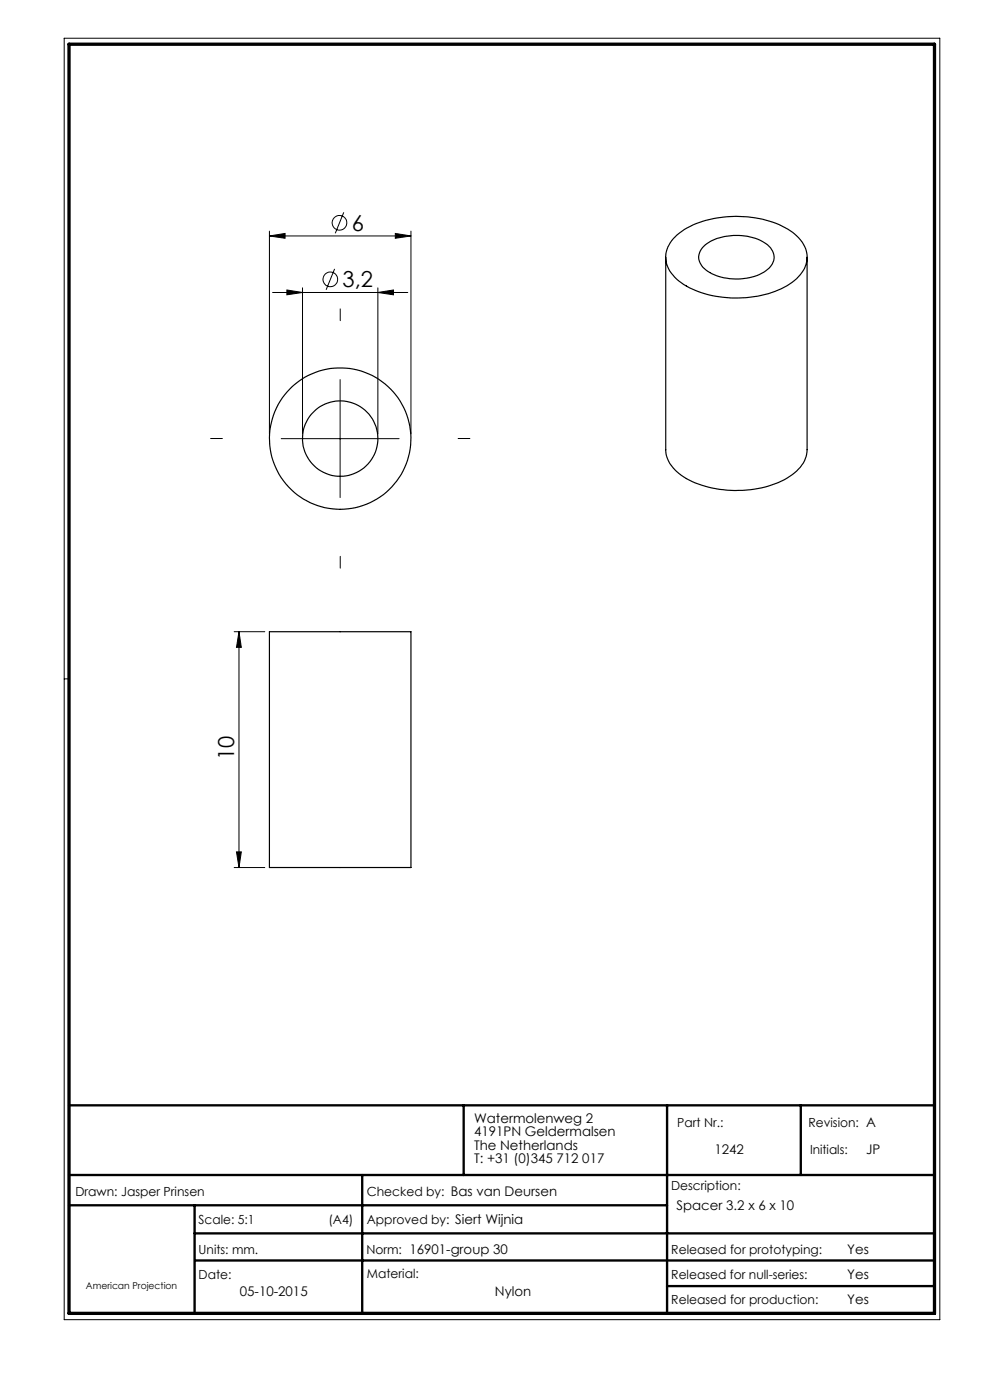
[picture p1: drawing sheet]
<svg xmlns="http://www.w3.org/2000/svg" width="210mm" height="297mm" viewBox="0 0 210 297" stroke-linecap="round" stroke-linejoin="round" font-family="sans-serif">
<g fill="none" stroke="#000" stroke-width=".21">
<path d="M13.6 8.1h185.8v271.9h-185.8zM57.1 50.1l3.4-.6v1zM57.1 49v43M57.1 50.1h30.1M71 57l-1.8 4.5M72.9 45l-1.8 4.5M83.9 49.5l3.3 .6-3.3 .4zM87.2 49v43M57.8 62.1h28.7M60.9 61.5l3.3 .6-3.3 .4zM64.2 61.1v30.9M80.2 62.1l3.3-.6v1z"/>
<path d="M80.2 61.1v30.9M59.7 93.1h25M72.1 80.5v25M49.7 134h6.5M50.7 134l.5 3.3h-1zM50.7 134v50M14.6 144h-1M49.7 184h6.5M50.2 180.7h1l-.5 3.3z"/>
<circle cx="70.1" cy="59.3" r="1.56"/>
<circle cx="72" cy="47.3" r="1.55"/>
</g>
<path d="M14.6 234.5h183.6M98.4 234.5v14.8M141.5 234.5v44.1M169.9 234.5v14.8M14.6 249.3h183.6M14.6 255.7h126.9M41.3 255.7v22.9M76.8 249.3v29.3M41.3 261.7h156.9M41.4 267.4h156.8M141.5 272.8h56.7" fill="none" stroke="#000" stroke-width=".5"/>
<path d="M14.6 9.4h183.6v269.2h-183.6z" fill="none" stroke="#000" stroke-width=".7"/>
<path d="M72.2 68v-2.5M47.2 93h-2.5M97.2 93h2.5M72.2 118v2.5" fill="none" stroke="#000" stroke-width=".21" stroke-dasharray="15.2 1.3 1.3 1.3"/>
<g fill="#000">
<path d="M60.9 61.5l3.3 .6-3.3 .4zM80.2 62.1l3.3-.6v1zM57.1 50.1l3.4-.6v1zM83.9 49.5l3.3 .6-3.3 .4z"/>
<path d="M50.7 134l.5 3.3h-1zM50.2 180.7h1l-.5 3.3z"/>
</g>
<g fill="none" stroke="#000" stroke-width=".25">
<path d="M141.2 54.6v40.8a7 7 0 0 0 3.8 5.8 23.1 23.1 0 0 0 22 .2 7.5 7.5 0 0 0 4.2-6v-40.8M143.2 50.2a17.5 17.5 0 0 1 11.3-4.2 20.8 20.8 0 0 1 14.1 3.7 5.8 5.8 0 0 1 1.8 7.7 13.4 13.4 0 0 1-8.9 5.2 23.3 23.3 0 0 1-16.5-2.2 6.9 6.9 0 0 1-3.7-6.6 7 7 0 0 1 1.9-3.6zM149.2 52.3a10.8 10.8 0 0 1 8.7-2.2 7.8 7.8 0 0 1 6 3.1 3.5 3.5 0 0 1-1.9 4.6 12.1 12.1 0 0 1-12.2-.5 3.1 3.1 0 0 1-.6-5zM57.2 134h30v50h-30z"/>
<circle cx="72.1" cy="93.1" r="15"/>
<circle cx="72.2" cy="93" r="8"/>
</g>
<g font-size="4.7">
<text x="74.6" y="49">6</text>
<text x="72.7" y="61">3,2</text>
<text x="49.7" y="161.3" transform="rotate(-90 49.7 161.3)">10</text>
</g>
<g font-size="2.8">
<text x="100.5" y="238.2">Watermolenweg 2</text>
<text x="100.5" y="241.1">4191PN Geldermalsen</text>
<text x="100.5" y="243.9">The Netherlands</text>
<text x="151.5" y="244.7">1242</text>
<text x="183.8" y="244.8">JP</text>
<text x="100.5" y="246.7">T: +31 (0)345 712 017</text>
<text x="143.5" y="256.7">Spacer 3.2 x 6 x 10</text>
<text x="179.7" y="266">Yes</text>
<text x="50.9" y="275">05-10-2015</text>
<text x="105" y="275">Nylon</text>
<text x="179.7" y="271.4">Yes</text>
<text x="179.7" y="276.6">Yes</text>
</g>
<g font-size="2.7">
<text x="143.7" y="239.1">Part Nr.:</text>
<text x="171.5" y="239.1">Revision: A</text>
<text x="171.8" y="244.8">Initials:</text>
<text x="16" y="253.7">Drawn: Jasper Prinsen</text>
<text x="77.8" y="253.7">Checked by: Bas van Deursen</text>
<text x="142.4" y="252.5">Description:</text>
<text x="42.1" y="259.7">Scale: 5:1</text>
<text x="69.7" y="259.7">(A4)</text>
<text x="77.8" y="259.7">Approved by: Siert Wijnia</text>
<text x="42.1" y="266">Units: mm.</text>
<text x="77.7" y="266">Norm: 16901-group 30</text>
<text x="142.4" y="266">Released for prototyping:</text>
<text x="42.1" y="271.3">Date:</text>
<text x="77.8" y="271">Material:</text>
<text x="142.4" y="271.3">Released for null-series:</text>
<text x="142.4" y="276.6">Released for production:</text>
</g>
<text font-size="2" x="18.2" y="273.4">American Projection</text>
</svg>
